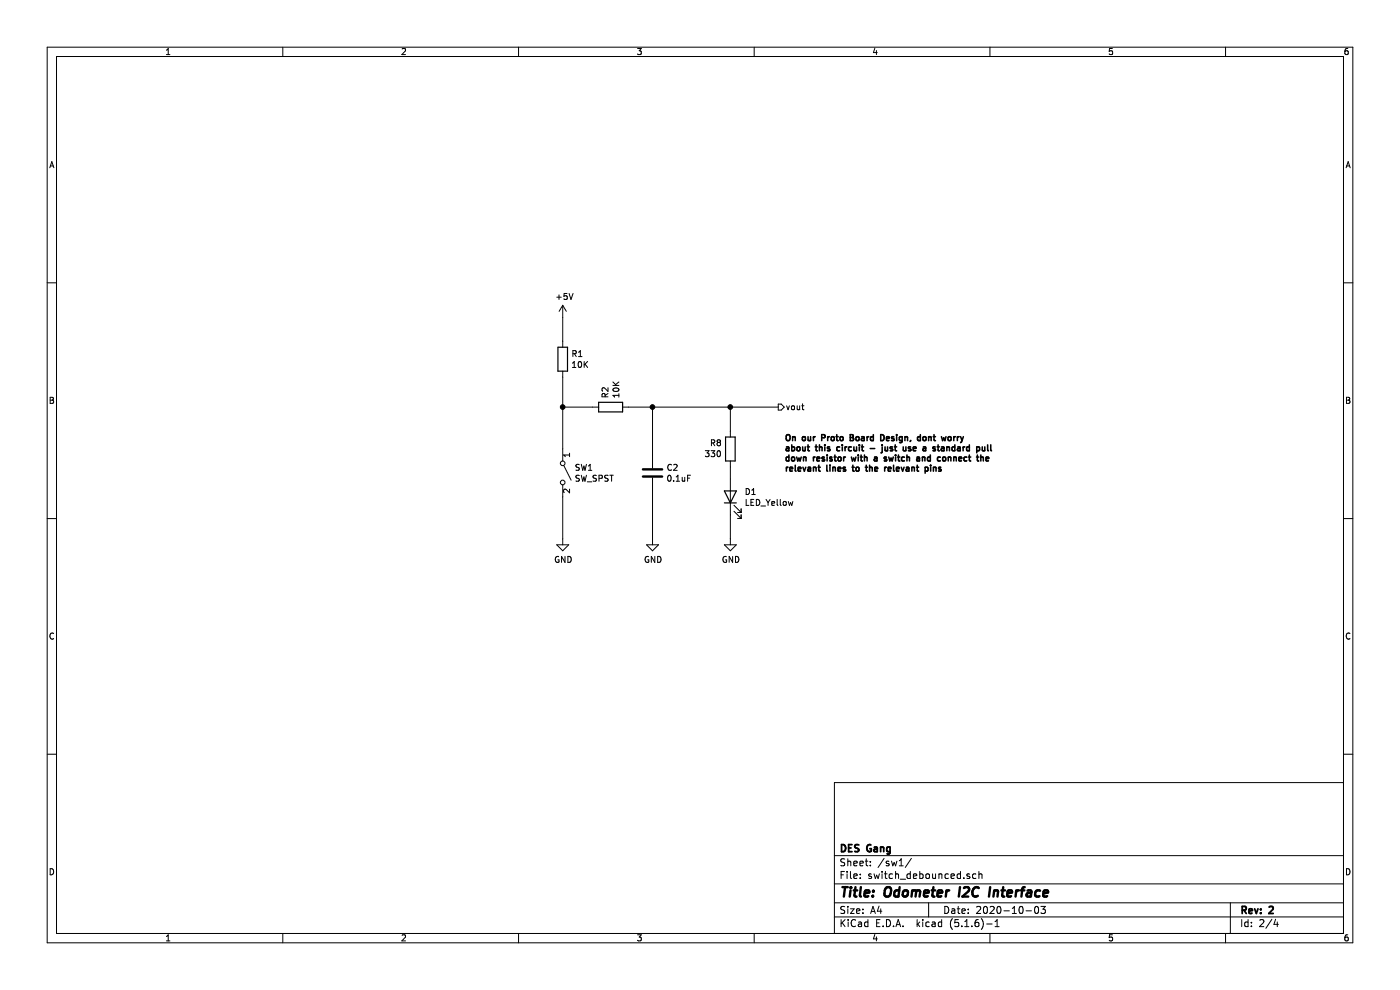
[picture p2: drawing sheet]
EESchema Schematic File Version 4
EELAYER 30 0
EELAYER END
$Descr A4 11693 8268
encoding utf-8
Sheet 2 4
Title "Odometer I2C Interface"
Date "2020-10-03"
Rev "2"
Comp "DES Gang"
Comment1 ""
Comment2 ""
Comment3 ""
Comment4 ""
$EndDescr
$Comp
L Switch:SW_SPST SW1
U 1 1
P 4700 3950
AR Path="/5F7B6E63/5F7A2F6B" Ref="SW1"  Part="1" 
AR Path="/5F7BFBA0/5F7A2F6B" Ref="SW2"  Part="1" 
AR Path="/5F7C314F/5F7A2F6B" Ref="SW3"  Part="1" 
AR Path="/5F7CC063/5F7A2F6B" Ref="SW2"  Part="1" 
AR Path="/5F7CF7BD/5F7A2F6B" Ref="SW3"  Part="1" 
F 0 "SW1" V 4654 4048 50  0000 L CNN
F 1 "SW_SPST" V 4745 4048 50  0000 L CNN
F 2 "Button_Switch_THT:SW_PUSH_6mm_H4.3mm" H 4700 3950 50  0001 C CNN
F 3 "~" H 4700 3950 50  0001 C CNN
	1    4700 3950
	0    1    1    0   
$EndComp
$Comp
L power:GND #PWR0101
U 1 1
P 4700 4500
AR Path="/5F7B6E63/5F7A3360" Ref="#PWR0101"  Part="1" 
AR Path="/5F7BFBA0/5F7A3360" Ref="#PWR0106"  Part="1" 
AR Path="/5F7C314F/5F7A3360" Ref="#PWR0113"  Part="1" 
AR Path="/5F7CC063/5F7A3360" Ref="#PWR0106"  Part="1" 
AR Path="/5F7CF7BD/5F7A3360" Ref="#PWR0113"  Part="1" 
F 0 "#PWR0101" H 4700 4250 50  0001 C CNN
F 1 "GND" H 4705 4327 50  0000 C CNN
F 2 "" H 4700 4500 50  0001 C CNN
F 3 "" H 4700 4500 50  0001 C CNN
	1    4700 4500
	1    0    0    -1  
$EndComp
$Comp
L power:+5V #PWR0102
U 1 1
P 4700 2650
AR Path="/5F7B6E63/5F7A3875" Ref="#PWR0102"  Part="1" 
AR Path="/5F7BFBA0/5F7A3875" Ref="#PWR0107"  Part="1" 
AR Path="/5F7C314F/5F7A3875" Ref="#PWR0114"  Part="1" 
AR Path="/5F7CC063/5F7A3875" Ref="#PWR0107"  Part="1" 
AR Path="/5F7CF7BD/5F7A3875" Ref="#PWR0114"  Part="1" 
F 0 "#PWR0102" H 4700 2500 50  0001 C CNN
F 1 "+5V" H 4715 2823 50  0000 C CNN
F 2 "" H 4700 2650 50  0001 C CNN
F 3 "" H 4700 2650 50  0001 C CNN
	1    4700 2650
	1    0    0    -1  
$EndComp
Wire Wire Line
	4700 2650 4700 2850
Wire Wire Line
	4700 4150 4700 4500
$Comp
L Device:R R1
U 1 1
P 4700 3000
AR Path="/5F7B6E63/5F7A4488" Ref="R1"  Part="1" 
AR Path="/5F7BFBA0/5F7A4488" Ref="R4"  Part="1" 
AR Path="/5F7C314F/5F7A4488" Ref="R6"  Part="1" 
AR Path="/5F7CC063/5F7A4488" Ref="R4"  Part="1" 
AR Path="/5F7CF7BD/5F7A4488" Ref="R6"  Part="1" 
F 0 "R1" H 4770 3046 50  0000 L CNN
F 1 "10K" H 4770 2955 50  0000 L CNN
F 2 "Resistor_SMD:R_0805_2012Metric_Pad1.15x1.40mm_HandSolder" V 4630 3000 50  0001 C CNN
F 3 "~" H 4700 3000 50  0001 C CNN
	1    4700 3000
	1    0    0    -1  
$EndComp
Wire Wire Line
	4700 3150 4700 3400
Wire Wire Line
	4950 3400 4700 3400
Connection ~ 4700 3400
Wire Wire Line
	4700 3400 4700 3750
$Comp
L Device:C C2
U 1 1
P 5450 3950
AR Path="/5F7B6E63/5F7A534F" Ref="C2"  Part="1" 
AR Path="/5F7BFBA0/5F7A534F" Ref="C3"  Part="1" 
AR Path="/5F7C314F/5F7A534F" Ref="C4"  Part="1" 
AR Path="/5F7CC063/5F7A534F" Ref="C3"  Part="1" 
AR Path="/5F7CF7BD/5F7A534F" Ref="C4"  Part="1" 
F 0 "C2" H 5565 3996 50  0000 L CNN
F 1 "0.1uF" H 5565 3905 50  0000 L CNN
F 2 "Capacitor_SMD:C_0805_2012Metric_Pad1.15x1.40mm_HandSolder" H 5488 3800 50  0001 C CNN
F 3 "~" H 5450 3950 50  0001 C CNN
	1    5450 3950
	1    0    0    -1  
$EndComp
Wire Wire Line
	5450 3800 5450 3400
Connection ~ 5450 3400
Wire Wire Line
	5450 3400 6100 3400
$Comp
L power:GND #PWR0105
U 1 1
P 5450 4500
AR Path="/5F7B6E63/5F7A59C8" Ref="#PWR0105"  Part="1" 
AR Path="/5F7BFBA0/5F7A59C8" Ref="#PWR0112"  Part="1" 
AR Path="/5F7C314F/5F7A59C8" Ref="#PWR0115"  Part="1" 
AR Path="/5F7CC063/5F7A59C8" Ref="#PWR0112"  Part="1" 
AR Path="/5F7CF7BD/5F7A59C8" Ref="#PWR0115"  Part="1" 
F 0 "#PWR0105" H 5450 4250 50  0001 C CNN
F 1 "GND" H 5455 4327 50  0000 C CNN
F 2 "" H 5450 4500 50  0001 C CNN
F 3 "" H 5450 4500 50  0001 C CNN
	1    5450 4500
	1    0    0    -1  
$EndComp
Wire Wire Line
	5450 4100 5450 4500
Text HLabel 6500 3400 2    50   Output ~ 0
vout
$Comp
L Device:R R2
U 1 1
P 5100 3400
AR Path="/5F7B6E63/5F7D50A7" Ref="R2"  Part="1" 
AR Path="/5F7BFBA0/5F7D50A7" Ref="R?"  Part="1" 
AR Path="/5F7C314F/5F7D50A7" Ref="R?"  Part="1" 
AR Path="/5F7CC063/5F7D50A7" Ref="R5"  Part="1" 
AR Path="/5F7CF7BD/5F7D50A7" Ref="R7"  Part="1" 
F 0 "R2" H 5170 3446 50  0000 L CNN
F 1 "10K" H 5170 3355 50  0000 L CNN
F 2 "Resistor_SMD:R_0805_2012Metric_Pad1.15x1.40mm_HandSolder" V 5030 3400 50  0001 C CNN
F 3 "~" H 5100 3400 50  0001 C CNN
	1    5100 3400
	0    -1   -1   0   
$EndComp
Wire Wire Line
	5250 3400 5450 3400
$Comp
L Device:LED D1
U 1 1
P 6100 4150
AR Path="/5F7B6E63/5F8214CD" Ref="D1"  Part="1" 
AR Path="/5F7CC063/5F8214CD" Ref="D2"  Part="1" 
AR Path="/5F7CF7BD/5F8214CD" Ref="D3"  Part="1" 
F 0 "D1" V 6139 4033 50  0000 R CNN
F 1 "LED_Yellow" V 6048 4033 50  0000 R CNN
F 2 "LED_SMD:LED_0805_2012Metric_Pad1.15x1.40mm_HandSolder" H 6100 4150 50  0001 C CNN
F 3 "~" H 6100 4150 50  0001 C CNN
	1    6100 4150
	0    -1   -1   0   
$EndComp
Wire Wire Line
	6100 3900 6100 4000
$Comp
L Device:R R8
U 1 1
P 6100 3750
AR Path="/5F7B6E63/5F8223FC" Ref="R8"  Part="1" 
AR Path="/5F7CC063/5F8223FC" Ref="R9"  Part="1" 
AR Path="/5F7CF7BD/5F8223FC" Ref="R10"  Part="1" 
F 0 "R8" H 6031 3704 50  0000 R CNN
F 1 "330" H 6031 3795 50  0000 R CNN
F 2 "Resistor_SMD:R_0805_2012Metric_Pad1.15x1.40mm_HandSolder" V 6030 3750 50  0001 C CNN
F 3 "~" H 6100 3750 50  0001 C CNN
	1    6100 3750
	1    0    0    1   
$EndComp
Wire Wire Line
	6100 3600 6100 3400
Connection ~ 6100 3400
Wire Wire Line
	6100 3400 6500 3400
$Comp
L power:GND #PWR03
U 1 1
P 6100 4500
AR Path="/5F7B6E63/5F8242EB" Ref="#PWR03"  Part="1" 
AR Path="/5F7BFBA0/5F8242EB" Ref="#PWR?"  Part="1" 
AR Path="/5F7C314F/5F8242EB" Ref="#PWR?"  Part="1" 
AR Path="/5F7CC063/5F8242EB" Ref="#PWR04"  Part="1" 
AR Path="/5F7CF7BD/5F8242EB" Ref="#PWR05"  Part="1" 
F 0 "#PWR03" H 6100 4250 50  0001 C CNN
F 1 "GND" H 6105 4327 50  0000 C CNN
F 2 "" H 6100 4500 50  0001 C CNN
F 3 "" H 6100 4500 50  0001 C CNN
	1    6100 4500
	1    0    0    -1  
$EndComp
Wire Wire Line
	6100 4300 6100 4500
Text Notes 6550 3950 0    50   ~ 10
On our Proto Board Design, dont worry \nabout this circuit - just use a standard pull \ndown resistor with a switch and connect the \nrelevant lines to the relevant pins
$EndSCHEMATC
